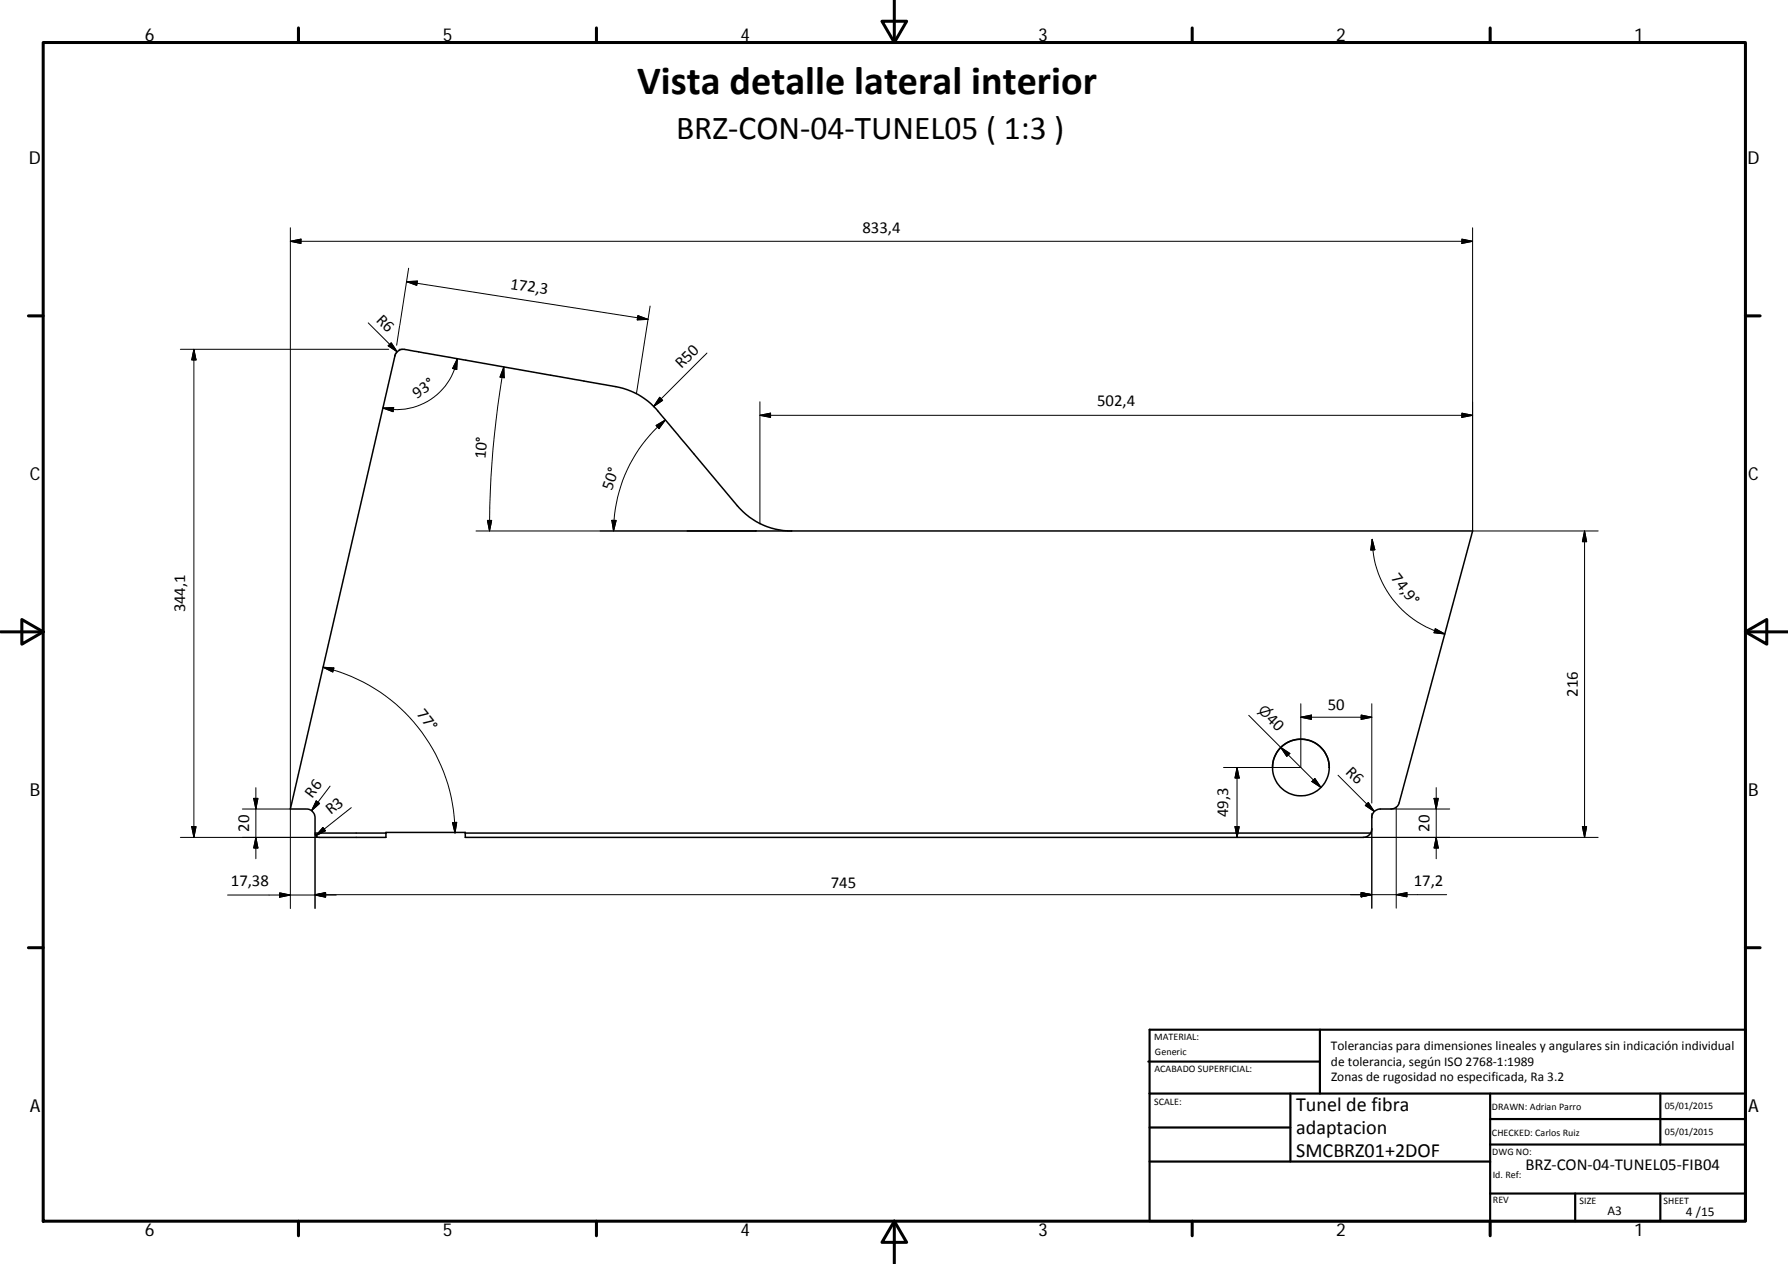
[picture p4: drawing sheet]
<svg xmlns="http://www.w3.org/2000/svg" width="420mm" height="297mm" viewBox="0 0 420 297" stroke-linecap="round" stroke-linejoin="round" font-family="sans-serif">
<g fill="none" stroke="#000" stroke-width=".36">
<path d="M93.3 82.7a3.2 3.2 0 0 1 3.1-.3l48.3 8.5a17 17 0 0 1 10.8 6.8l17.8 21.2a16.6 16.6 0 0 0 12.7 5.9h160l-17.2 63.8a1.99 1.99 0 0 1-1.9 1.5h-2.6a1.97 1.97 0 0 0-1.9 2v2.7a1.97 1.97 0 0 1-2.1 2h-211v-1.2h-18.6v1.2h-15.7a.98 .98 0 0 1-1-1v-3.7a2.12 2.12 0 0 0-2.6-2h-3.2l24.6-106.5zM177.7 124.8h-16.2M74 195.8h16.7M109.3 195.8h212.8M299 180.4a6.7 6.7 0 0 1 6.7-6.7 6.7 6.7 0 0 1 6.7 6.7"/>
<circle cx="305.7" cy="180.4" r="6.7"/>
</g>
<g fill="none" stroke="#000" stroke-width=".71">
<path d="M10.1 10h400.1v277h-400.1zM70.1 6.6v3.4M140.2 6.6v3.4M207.3 5h5.8l-2.9 5zM210.2 0v10M280.2 6.6v3.4M350.2 6.6v3.4M6.7 74.2h3.4M410.2 74.2h3.4M.2 148.5h9.9M5.1 145.6l5 2.9-5 2.9zM410.2 148.5l5-2.9v5.8z"/>
<path d="M410.2 148.5h9.9M6.7 222.7h3.4M410.2 222.7h3.4M70.1 287v3.4M140.2 287v3.4M210.2 287l2.9 5h-5.8zM210.2 287v10M280.2 287v3.4M350.2 287v3.4"/>
</g>
<g fill="none" stroke="#000" stroke-width=".51">
<path d="M269.8 249.5h40.4M270.1 257h140.1M270.1 242h140.1v45h-140.1zM303.2 257v16M310.2 242v15M350.2 257v30M390.2 257v12M270.1 273h80.1M270.1 265h33.1M350.2 269h60M350.2 263h60M350.2 280.5h60"/>
<path d="M370.2 280.5v6.5M390.2 280.5v6.5"/>
</g>
<g fill="none" stroke="#000" stroke-width=".23">
<path d="M68.2 53.5v160M68.2 56.7l2.5-.5v1zM68.2 56.7h277.8M343.5 56.2l2.5 .5-2.5 .5zM346 53.5v71.3h29.5M86.5 75.9l6.8 6.8M93.9 76.6l-.7 4.5M95.5 66.2l2.6-.1-.2 1zM95.5 66.2l56.8 8.9M96 63l-2.1 13.4M149.9 74.2l2.4 .9-2.6 .1zM152.8 71.9l-3.2 20.6"/>
<path d="M42.4 82.1h48.9M45.6 82.1v114.7M45.6 82.1l.5 2.5h-1zM90 95.9l2.5-.1-.1 1zM91.2 81.3l.7-.7 1.4 2.1zM92.9 83l-.1 .6M93.8 82.1h1M107.5 84.3a14.4 14.4 0 0 1-17.5 11.6M107.5 84.3l-.2 2.5-.9-.2zM118.4 86.2a217.9 217.9 0 0 0-3.4 38.6M118.4 86.2l.1 2.6-1-.2zM154.2 100l2.1-1.3-1.5 2z"/>
<path d="M155 93.4l.7 .7-2.1 1.4zM156.3 98.7a34.2 34.2 0 0 0-12.1 26.1M166.1 83l-12.5 12.5M178.6 97.6l2.5-.5v1zM178.6 97.6h167.4M178.6 94.4v28.6M343.5 97.1l2.5 .5-2.5 .5zM114.5 122.3h1l-.5 2.5zM143.8 122.3h1l-.6 2.5zM186 124.8h-74.1M322.4 126.7l.7 2.5-1 .1zM322.4 126.7a23.1 23.1 0 0 0 17.1 22.3"/>
<path d="M372.4 124.8v72M372.4 124.8l.4 2.5h-1zM75.9 156.8a40.1 40.1 0 0 1 31 39M75.9 156.8l2.6 .2-.3 .9zM337.3 147.7l2.2 1.3-2.5-.3zM293.4 168.1l17 17M301 175.6l2.1 1.5-.7 .7zM305.7 165.4v15h-18.2M305.7 168.6l2.5-.6v1.1zM305.7 168.6h16.7M319.9 168l2.5 .6-2.5 .5zM322.4 165.4v23.3"/>
<path d="M42.4 196.8h32.3M45.1 194.3h1l-.5 2.5zM56.9 190.1h11.3M59.6 187.6h1l-.5 2.5zM60.1 185.1v16.7M60.1 196.8l.5 2.5h-1zM74 196v17.5M74.3 188.2l.8 .6-1.9 1.7zM75.9 194.5l.6 .7-2.3 1.2zM77.6 184.7l-4.4 5.8M82.5 189.8l-8.3 6.6M106.3 193.3h1l-.4 2.5z"/>
<path d="M290.2 194.3h1l-.5 2.5zM290.7 180.4v16.4M290.7 180.4l.5 2.4h-1zM309 182.9l1.4 2.2-2.1-1.4zM314.4 182.2l8.5 8.5M320.3 196.8h55.2M321.5 188.6l1.4 2.1-2.1-1.4zM322.4 191.2v.9M322.4 194.8v18.6M326.9 190.1h13.8M328.1 189.7v23.7M337 187.6h1l-.5 2.5z"/>
<path d="M337.5 196.8l.5 2.5h-1zM337.5 185.1v16.7M371.8 194.3h1l-.4 2.5zM53.5 210.3h25.5M65.7 209.8l2.5 .5-2.5 .5zM74 210.3l2.5-.5v1zM74 210.2l2.5-.4v1zM74 210.2h265.9M319.9 209.8l2.5 .4-2.5 .6zM328.1 210.2l2.5-.4v1z"/>
</g>
<g fill="#000" stroke="#000" stroke-width=".23">
<path d="M68.2 56.7l2.5-.5v1zM343.5 56.2l2.5 .5-2.5 .5zM95.5 66.2l2.6-.1-.2 1zM149.9 74.2l2.4 .9-2.6 .1zM45.6 82.1l.5 2.5h-1zM91.2 81.3l.7-.7 1.4 2.1zM90 95.9l2.5-.1-.1 1zM107.5 84.3l-.2 2.5-.9-.2zM118.4 86.2l.1 2.6-1-.2zM155 93.4l.7 .7-2.1 1.4zM178.6 97.6l2.5-.5v1zM343.5 97.1l2.5 .5-2.5 .5z"/>
<path d="M154.2 100l2.1-1.3-1.5 2zM114.5 122.3h1l-.5 2.5zM143.8 122.3h1l-.6 2.5zM322.4 126.7l.7 2.5-1 .1zM372.4 124.8l.4 2.5h-1zM75.9 156.8l2.6 .2-.3 .9zM337.3 147.7l2.2 1.3-2.5-.3zM301 175.6l2.1 1.5-.7 .7zM305.7 168.6l2.5-.6v1.1zM319.9 168l2.5 .6-2.5 .5zM45.1 194.3h1l-.5 2.5zM59.6 187.6h1l-.5 2.5z"/>
<path d="M60.1 196.8l.5 2.5h-1zM74.3 188.2l.8 .6-1.9 1.7zM75.9 194.5l.6 .7-2.3 1.2zM106.3 193.3h1l-.4 2.5zM290.2 194.3h1l-.5 2.5zM290.7 180.4l.5 2.4h-1zM309 182.9l1.4 2.2-2.1-1.4zM321.5 188.6l1.4 2.1-2.1-1.4zM337 187.6h1l-.5 2.5zM337.5 196.8l.5 2.5h-1zM371.8 194.3h1l-.4 2.5zM65.7 209.8l2.5 .5-2.5 .5z"/>
<path d="M74 210.3l2.5-.5v1zM74 210.2l2.5-.4v1zM319.9 209.8l2.5 .4-2.5 .6zM328.1 210.2l2.5-.4v1z"/>
</g>
<text font-size="9.4" x="149.7" y="22.2">Vista detalle lateral interior</text>
<text font-size="7.9" x="158.9" y="32.6">BRZ‐CON‐04‐TUNEL05 ( 1:3 )</text>
<g font-size="4.7">
<text x="304.6" y="261.2">Tunel de fibra</text>
<text x="304.6" y="266.6">adaptacion</text>
<text x="304.6" y="272">SMCBRZ01+2DOF</text>
</g>
<g font-size="4.2">
<text x="34" y="9.6">6</text>
<text x="104" y="9.6">5</text>
<text x="174" y="9.6">4</text>
<text x="244" y="9.6">3</text>
<text x="314" y="9.6">2</text>
<text x="384" y="9.6">1</text>
<text x="6.8" y="38.7">D</text>
<text x="410.6" y="38.7">D</text>
<text x="7" y="112.9">C</text>
<text x="410.8" y="112.9">C</text>
<text x="7" y="187.1">B</text>
<text x="410.8" y="187.1">B</text>
<text x="7" y="261.3">A</text>
<text x="410.8" y="261.3">A</text>
<text x="34" y="290.4">6</text>
<text x="104" y="290.4">5</text>
<text x="174" y="290.4">4</text>
<text x="244" y="290.4">3</text>
<text x="314" y="290.4">2</text>
<text x="384" y="290.4">1</text>
</g>
<g font-size="3.9">
<text x="202.7" y="54.7">833,4</text>
<text x="119.8" y="67.9" transform="rotate(9 119.8 67.9)">172,3</text>
<text x="88.2" y="75.3" transform="rotate(45 88.2 75.3)">R6</text>
<text x="160.2" y="86.8" transform="rotate(-45 160.2 86.8)">R50</text>
<text x="97.9" y="93.7" transform="rotate(-34 97.9 93.7)">93°</text>
<text x="257.8" y="95.5">502,4</text>
<text x="114.1" y="108" transform="rotate(-85 114.1 108)">10°</text>
<text x="143.8" y="115.5" transform="rotate(-71 143.8 115.5)">50°</text>
<text x="326.7" y="135.9" transform="rotate(53 326.7 135.9)">74,9°</text>
<text x="43.5" y="143.9" transform="rotate(-90 43.5 143.9)">344,1</text>
<text x="97.8" y="167.8" transform="rotate(51 97.8 167.8)">77°</text>
<text x="312" y="167">50</text>
<text x="370.8" y="163.8" transform="rotate(-90 370.8 163.8)">216</text>
<text x="297.5" y="169.1" transform="rotate(45 297.5 169.1)">40</text>
<text x="316" y="181.6" transform="rotate(45 316 181.6)">R6</text>
<text x="73.4" y="187.7" transform="rotate(-53 73.4 187.7)">R6</text>
<text x="77.7" y="191.6" transform="rotate(-39 77.7 191.6)">R3</text>
<text x="58.6" y="195.5" transform="rotate(-90 58.6 195.5)">20</text>
<text x="288.6" y="192" transform="rotate(-90 288.6 192)">49,3</text>
<text x="335.9" y="195.5" transform="rotate(-90 335.9 195.5)">20</text>
<text x="54.3" y="208.2">17,38</text>
<text x="195.2" y="208.7">745</text>
<text x="332.2" y="208.2">17,2</text>
<text x="358.5" y="274.9">BRZ‐CON‐04‐TUNEL05‐FIB04</text>
</g>
<text font-size="3.3" x="295.5" y="167.1" transform="rotate(45 295.5 167.1)">⌀</text>
<g font-size="3.1">
<text x="312.8" y="246.8">Tolerancias para dimensiones lineales y angulares sin indicación individual</text>
<text x="312.8" y="250.4">de tolerancia, según ISO 2768‐1:1989</text>
<text x="312.8" y="254">Zonas de rugosidad no especificada, Ra 3.2</text>
<text x="377.7" y="285.6">A3</text>
<text x="396.2" y="285.9">4 /15</text>
</g>
<g font-size="2.4">
<text x="271.2" y="244.4">MATERIAL:</text>
<text x="271.3" y="251.9">ACABADO SUPERFICIAL:</text>
<text x="271.4" y="247.9">Generic</text>
<text x="271.2" y="259.7">SCALE:</text>
<text x="350.6" y="260.9">DRAWN: Adrian Parro</text>
<text x="391.2" y="260.6">05/01/2015</text>
<text x="350.6" y="267">CHECKED: Carlos Ruiz</text>
<text x="391.2" y="266.6">05/01/2015</text>
<text x="350.7" y="271.4">DWG NO:</text>
<text x="350.8" y="276.8">Id. Ref:</text>
<text x="350.8" y="282.8">REV</text>
<text x="371.2" y="282.9">SIZE</text>
<text x="390.9" y="282.9">SHEET</text>
</g>
</svg>
